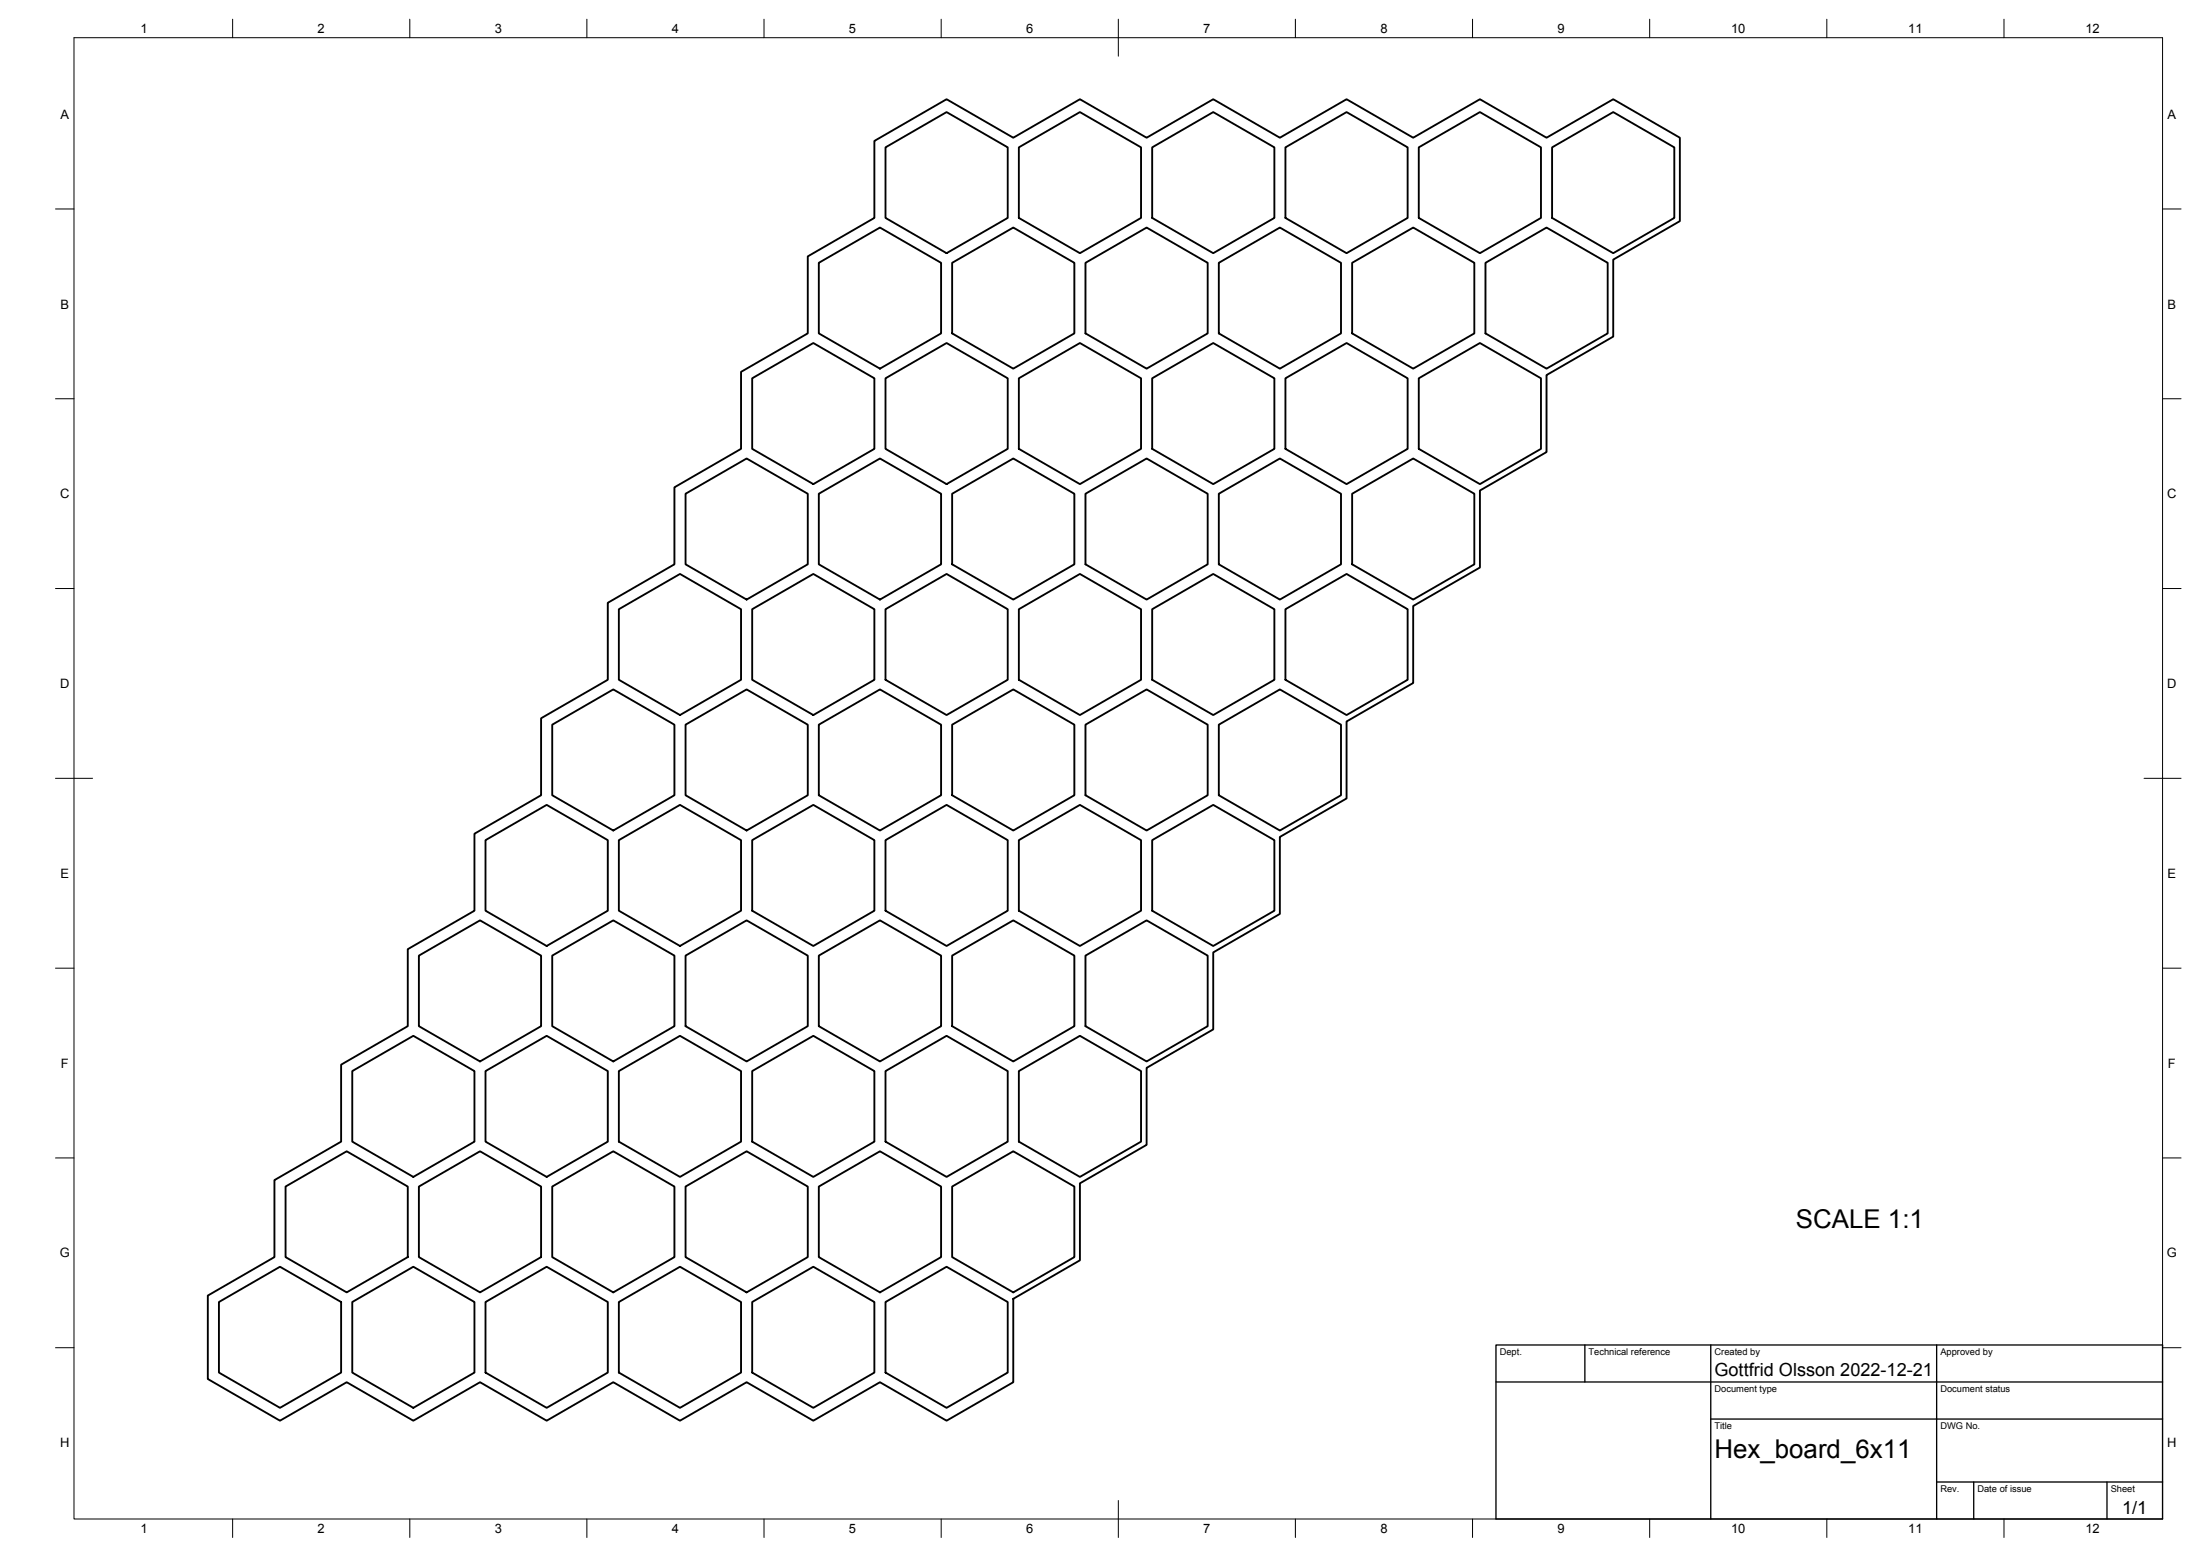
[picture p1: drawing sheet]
<svg xmlns="http://www.w3.org/2000/svg" width="594mm" height="420mm" viewBox="0 0 594 420" stroke-linecap="round" stroke-linejoin="round" font-family="sans-serif">
<!-- layer: Visible -->
<g fill="none" stroke="#000" stroke-width=".51">
<path d="M236.1 38.1l19.5-11.3 18 10.4 18-10.4 18 10.4 18-10.4 18 10.4 18-10.4 18 10.4 18-10.4 18 10.4 18-10.4 18 10.4v22.5l-18 10.4v20.8l-18 10.4v20.8l-18 10.4v20.7l-18 10.4v20.8l-18 10.4v20.8l-18 10.4v20.8l-18 10.4v20.8l-18 10.4v20.7l-18 10.4v20.8l-18 10.4v22.5l-18 10.4-18-10.4-18 10.4-18-10.4-18 10.4-18-10.4-18 10.4-18-10.4-18 10.4-18-10.4-18 10.4-19.5-11.2v-22.6l18-10.4v-20.7l18-10.4v-20.8l18-10.4v-20.8l18-10.4v-20.8l18-10.4v-20.7l18-10.4v-20.8l18-10.4v-20.8l18-10.4v-20.8l18-10.4v-20.8l18-10.4zM239.1 39.8l16.5-9.5 16.5 9.5v19l-16.5 9.6-16.5-9.6zM275.1 39.8l16.5-9.5 16.5 9.5v19l-16.5 9.6-16.5-9.6zM311.1 39.8l16.5-9.5 16.5 9.5v19l-16.5 9.6-16.5-9.6zM347.1 39.8l16.5-9.5 16.5 9.5v19l-16.5 9.6-16.5-9.6zM383.1 39.8l16.5-9.5 16.5 9.5v19l-16.5 9.6-16.5-9.6zM419.1 39.8l16.5-9.5 16.5 9.5v19l-16.5 9.6-16.5-9.6zM221.1 71l16.5-9.6 16.5 9.6v19l-16.5 9.5-16.5-9.5zM257.1 71l16.5-9.6 16.5 9.6v19l-16.5 9.5-16.5-9.5zM293.1 71l16.5-9.6 16.5 9.6v19l-16.5 9.5-16.5-9.5zM329.1 71l16.5-9.6 16.5 9.6v19l-16.5 9.5-16.5-9.5zM365.1 71l16.5-9.6 16.5 9.6v19l-16.5 9.5-16.5-9.5z"/>
<path d="M401.1 71l16.5-9.6 16.5 9.6v19l-16.5 9.5-16.5-9.5zM203.1 102.2l16.5-9.6 16.5 9.6v19l-16.5 9.5-16.5-9.5zM239.1 102.2l16.5-9.6 16.5 9.6v19l-16.5 9.5-16.5-9.5zM275.1 102.2l16.5-9.6 16.5 9.6v19l-16.5 9.5-16.5-9.5zM311.1 102.2l16.5-9.6 16.5 9.6v19l-16.5 9.5-16.5-9.5zM347.1 102.2l16.5-9.6 16.5 9.6v19l-16.5 9.5-16.5-9.5zM383.1 102.2l16.5-9.6 16.5 9.6v19l-16.5 9.5-16.5-9.5zM185.1 133.3l16.5-9.5 16.5 9.5v19.1l-16.5 9.5-16.5-9.5zM221.1 133.3l16.5-9.5 16.5 9.5v19.1l-16.5 9.5-16.5-9.5zM257.1 133.3l16.5-9.5 16.5 9.5v19.1l-16.5 9.5-16.5-9.5zM293.1 133.3l16.5-9.5 16.5 9.5v19.1l-16.5 9.5-16.5-9.5zM329.1 133.3l16.5-9.5 16.5 9.5v19.1l-16.5 9.5-16.5-9.5z"/>
<path d="M365.1 133.3l16.5-9.5 16.5 9.5v19.1l-16.5 9.5-16.5-9.5zM167.1 164.5l16.5-9.5 16.5 9.5v19.1l-16.5 9.5-16.5-9.5zM203.1 164.5l16.5-9.5 16.5 9.5v19.1l-16.5 9.5-16.5-9.5zM239.1 164.5l16.5-9.5 16.5 9.5v19.1l-16.5 9.5-16.5-9.5zM275.1 164.5l16.5-9.5 16.5 9.5v19.1l-16.5 9.5-16.5-9.5zM311.1 164.5l16.5-9.5 16.5 9.5v19.1l-16.5 9.5-16.5-9.5zM347.1 164.5l16.5-9.5 16.5 9.5v19.1l-16.5 9.5-16.5-9.5zM149.1 195.7l16.5-9.5 16.5 9.5v19l-16.5 9.6-16.5-9.6zM185.1 195.7l16.5-9.5 16.5 9.5v19l-16.5 9.6-16.5-9.6zM221.1 195.7l16.5-9.5 16.5 9.5v19l-16.5 9.6-16.5-9.6zM257.1 195.7l16.5-9.5 16.5 9.5v19l-16.5 9.6-16.5-9.6zM293.1 195.7l16.5-9.5 16.5 9.5v19l-16.5 9.6-16.5-9.6z"/>
<path d="M329.1 195.7l16.5-9.5 16.5 9.5v19l-16.5 9.6-16.5-9.6zM131.1 226.9l16.5-9.6 16.5 9.6v19l-16.5 9.5-16.5-9.5zM167.1 226.9l16.5-9.6 16.5 9.6v19l-16.5 9.5-16.5-9.5zM203.1 226.9l16.5-9.6 16.5 9.6v19l-16.5 9.5-16.5-9.5zM239.1 226.9l16.5-9.6 16.5 9.6v19l-16.5 9.5-16.5-9.5zM275.1 226.9l16.5-9.6 16.5 9.6v19l-16.5 9.5-16.5-9.5zM311.1 226.9l16.5-9.6 16.5 9.6v19l-16.5 9.5-16.5-9.5zM113.1 258l16.5-9.5 16.5 9.5v19.1l-16.5 9.5-16.5-9.5zM149.1 258l16.5-9.5 16.5 9.5v19.1l-16.5 9.5-16.5-9.5zM185.1 258l16.5-9.5 16.5 9.5v19.1l-16.5 9.5-16.5-9.5zM221.1 258l16.5-9.5 16.5 9.5v19.1l-16.5 9.5-16.5-9.5zM257.1 258l16.5-9.5 16.5 9.5v19.1l-16.5 9.5-16.5-9.5z"/>
<path d="M293.1 258l16.5-9.5 16.5 9.5v19.1l-16.5 9.5-16.5-9.5zM95.1 289.2l16.5-9.5 16.5 9.5v19.1l-16.5 9.5-16.5-9.5zM131.1 289.2l16.5-9.5 16.5 9.5v19.1l-16.5 9.5-16.5-9.5zM167.1 289.2l16.5-9.5 16.5 9.5v19.1l-16.5 9.5-16.5-9.5zM203.1 289.2l16.5-9.5 16.5 9.5v19.1l-16.5 9.5-16.5-9.5zM239.1 289.2l16.5-9.5 16.5 9.5v19.1l-16.5 9.5-16.5-9.5zM275.1 289.2l16.5-9.5 16.5 9.5v19.1l-16.5 9.5-16.5-9.5zM77.1 320.4l16.5-9.5 16.5 9.5v19l-16.5 9.6-16.5-9.6zM113.1 320.4l16.5-9.5 16.5 9.5v19l-16.5 9.6-16.5-9.6zM149.1 320.4l16.5-9.5 16.5 9.5v19l-16.5 9.6-16.5-9.6zM185.1 320.4l16.5-9.5 16.5 9.5v19l-16.5 9.6-16.5-9.6zM221.1 320.4l16.5-9.5 16.5 9.5v19l-16.5 9.6-16.5-9.6z"/>
<path d="M257.1 320.4l16.5-9.5 16.5 9.5v19l-16.5 9.6-16.5-9.6zM59.1 351.6l16.5-9.5 16.5 9.5v19l-16.5 9.6-16.5-9.6zM95.1 351.6l16.5-9.5 16.5 9.5v19l-16.5 9.6-16.5-9.6zM131.1 351.6l16.5-9.5 16.5 9.5v19l-16.5 9.6-16.5-9.6zM167.1 351.6l16.5-9.5 16.5 9.5v19l-16.5 9.6-16.5-9.6zM203.1 351.6l16.5-9.5 16.5 9.5v19l-16.5 9.6-16.5-9.6zM239.1 351.6l16.5-9.5 16.5 9.5v19l-16.5 9.6-16.5-9.6z"/>
</g>
<!-- layer: Border -->
<g fill="none" stroke="#000" stroke-width=".27">
<path d="M20 10.2h564v400h-564zM62.8 5.2v5M110.7 5.2v5M158.5 5.2v5M206.3 5.2v5M254.1 5.2v5M302 5.2v10M349.8 5.2v5M397.6 5.2v5M445.5 5.2v5M493.3 5.2v5M541.1 5.2v5"/>
<path d="M15 56.4h5M584 56.4h5M15 107.7h5M584 107.7h5M15 158.9h5M584 158.9h5M15 210.2h10M579 210.2h10M15 261.4h5M584 261.4h5M15 312.7h5M584 312.7h5"/>
<path d="M15 363.9h5M584 363.9h5M62.8 410.2v5M110.7 410.2v5M158.5 410.2v5M206.3 410.2v5M254.1 410.2v5M302 405.2v10M349.8 410.2v5M397.6 410.2v5M445.5 410.2v5M493.3 410.2v5"/>
<path d="M541.1 410.2v5"/>
</g>
<!-- layer: TitleBlock -->
<path d="M404 363.2h180v47h-180zM404 373.2h180M428 363.2v10M462 363.2v47M523 363.2v47M462 383.2h122M523 400.2h61M533 400.2v10M569 400.2v10" fill="none" stroke="#000" stroke-width=".36"/>
<g font-size="7">
<text x="485" y="331.7">SCALE 1:1</text>
<text x="463" y="393.7">Hex_board_6x11</text>
</g>
<g font-size="4.9">
<text x="463" y="371.7">Gottfrid Olsson 2022-12-21</text>
<text x="573.1" y="408.8">1/1</text>
</g>
<g font-size="3.5">
<text x="37.9" y="8.9">1</text>
<text x="85.8" y="8.9">2</text>
<text x="133.6" y="8.9">3</text>
<text x="181.4" y="8.9">4</text>
<text x="229.3" y="8.9">5</text>
<text x="277.1" y="8.9">6</text>
<text x="324.9" y="8.9">7</text>
<text x="372.7" y="8.9">8</text>
<text x="420.6" y="8.9">9</text>
<text x="467.4" y="8.9">10</text>
<text x="515.3" y="8.9">11</text>
<text x="563.1" y="8.9">12</text>
<text x="16.3" y="32">A</text>
<text x="585.3" y="32">A</text>
<text x="16.3" y="83.3">B</text>
<text x="585.3" y="83.3">B</text>
<text x="16.2" y="134.6">C</text>
<text x="585.2" y="134.6">C</text>
<text x="16.2" y="185.8">D</text>
<text x="585.2" y="185.8">D</text>
<text x="16.3" y="237">E</text>
<text x="585.3" y="237">E</text>
<text x="16.4" y="288.3">F</text>
<text x="585.4" y="288.3">F</text>
<text x="16.1" y="339.6">G</text>
<text x="585.1" y="339.6">G</text>
<text x="16.2" y="390.8">H</text>
<text x="585.2" y="390.8">H</text>
<text x="37.9" y="413.9">1</text>
<text x="85.8" y="413.9">2</text>
<text x="133.6" y="413.9">3</text>
<text x="181.4" y="413.9">4</text>
<text x="229.3" y="413.9">5</text>
<text x="277.1" y="413.9">6</text>
<text x="324.9" y="413.9">7</text>
<text x="372.7" y="413.9">8</text>
<text x="420.6" y="413.9">9</text>
<text x="467.4" y="413.9">10</text>
<text x="515.3" y="413.9">11</text>
<text x="563.1" y="413.9">12</text>
</g>
<g font-size="2.5">
<text x="405" y="366">Dept.</text>
<text x="429" y="366">Technical reference</text>
<text x="463" y="366">Created by</text>
<text x="524" y="366">Approved by</text>
<text x="463" y="376">Document type</text>
<text x="524" y="376">Document status</text>
<text x="463" y="386">Title</text>
<text x="524" y="386">DWG No.</text>
<text x="524" y="403">Rev.</text>
<text x="534" y="403">Date of issue</text>
<text x="570" y="403">Sheet</text>
</g>
</svg>
